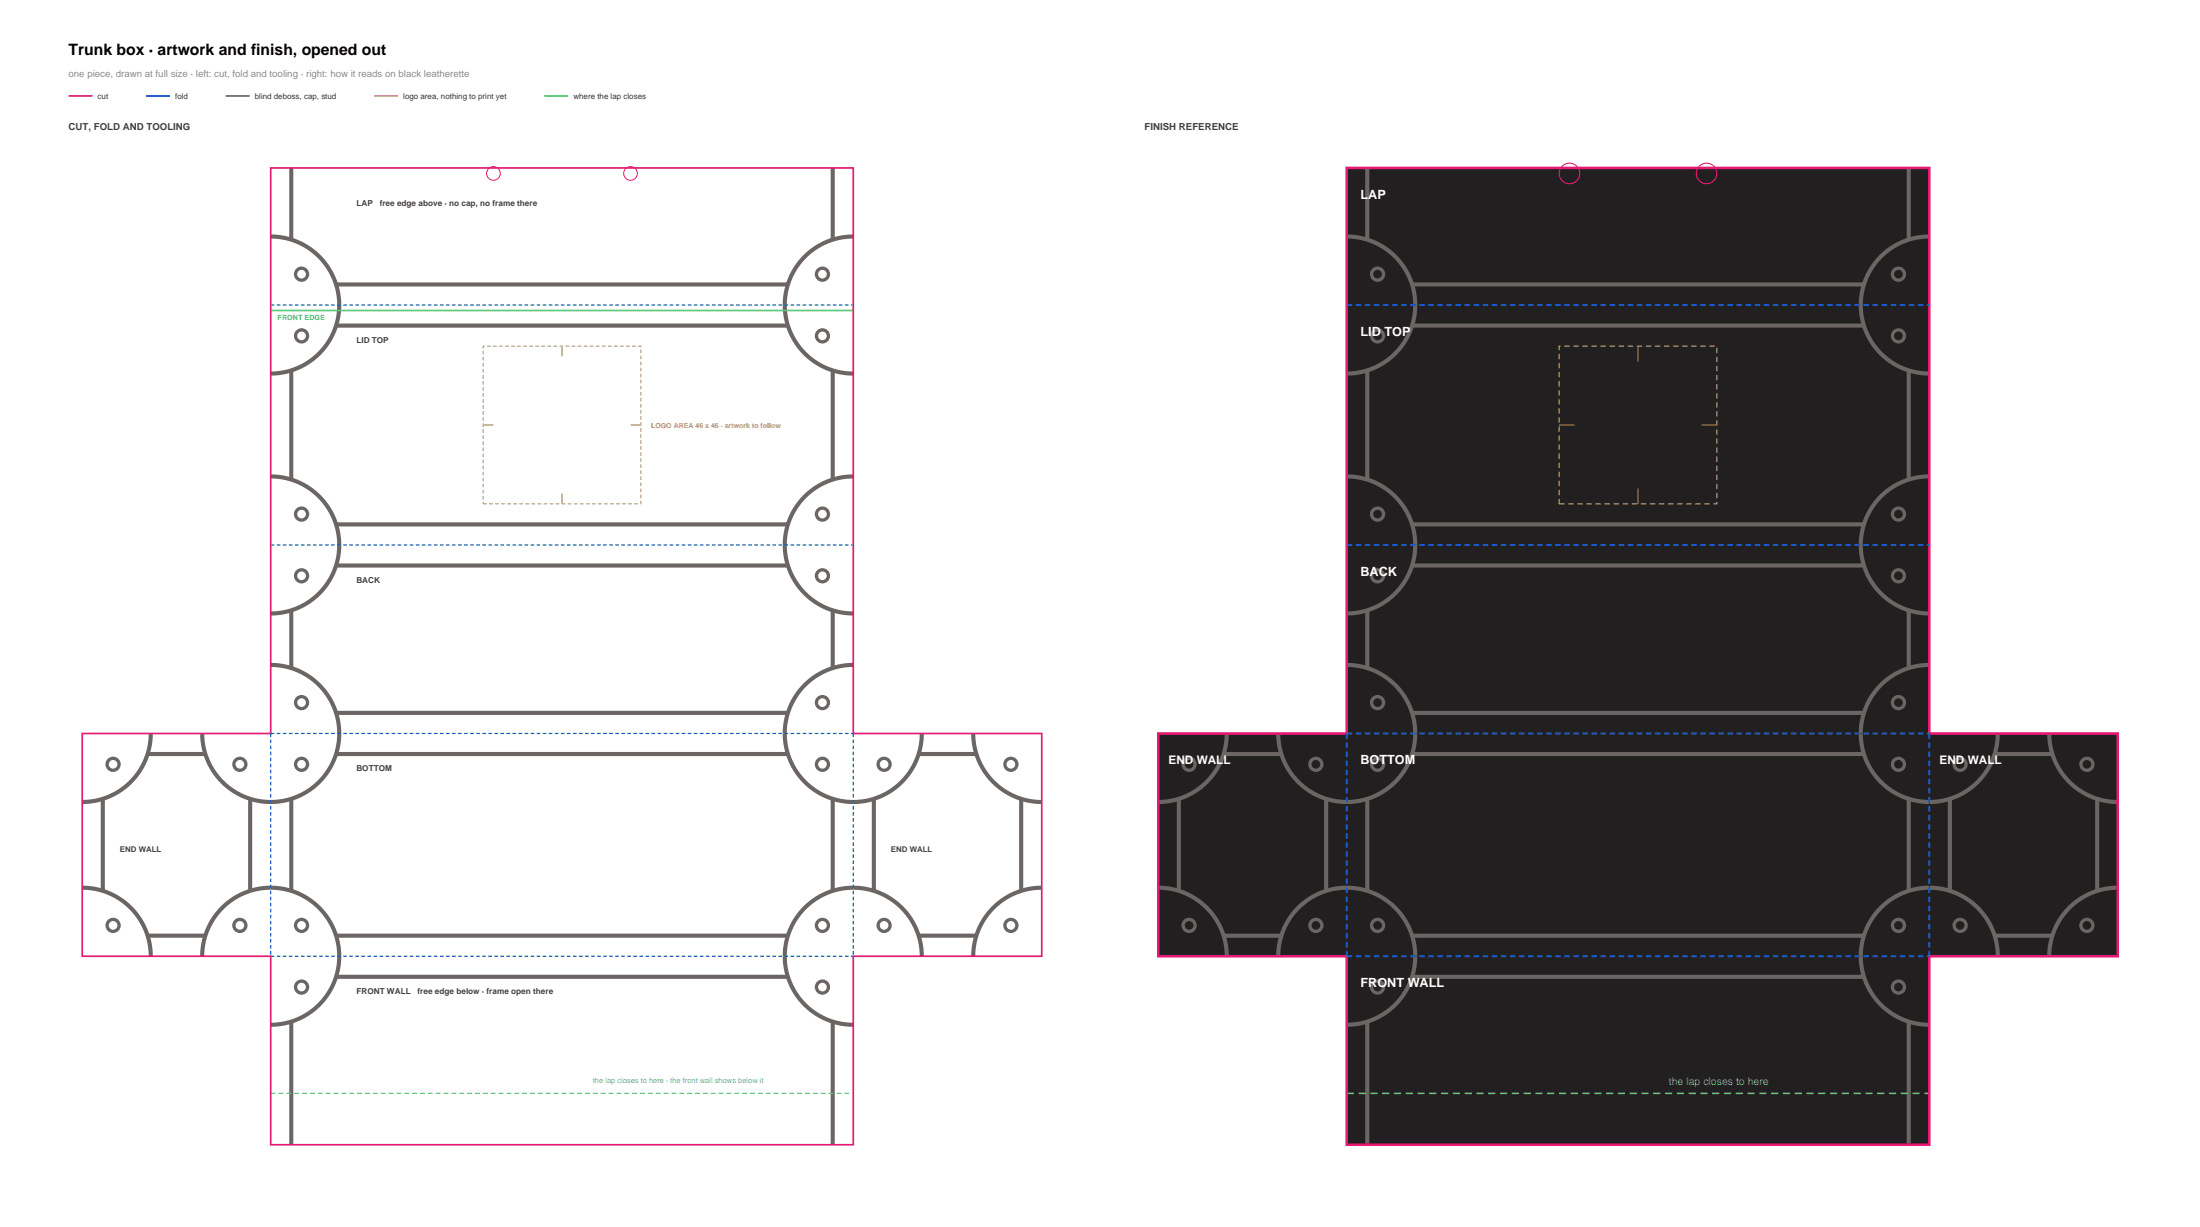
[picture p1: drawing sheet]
<svg xmlns="http://www.w3.org/2000/svg" width="642mm" height="358mm" viewBox="0 0 642 358" stroke-linecap="round" stroke-linejoin="round" font-family="sans-serif">
<path d="M20 28h7M79 49h170v165h55v65h-55v55h-170v-55h-55v-65h55z" fill="none" stroke="#e61a73" stroke-width=".49"/>
<path d="M42.6 28h7" fill="none" stroke="#1a59cc" stroke-width=".49"/>
<path d="M65.9 28h7" fill="none" stroke="#6b6663" stroke-width=".49"/>
<path d="M109.2 28h7" fill="none" stroke="#c2994a" stroke-width=".49"/>
<path d="M158.8 28h7M79 90.6h170" fill="none" stroke="#59c773" stroke-width=".49"/>
<g fill="none" stroke="#6b6663" stroke-width="1.2" stroke-linecap="butt">
<path d="M85 49v20.9M243 49v20.9M79 69a20 20 0 0 1 20 20 20 20 0 0 1-20 20M249 69a20 20 0 0 0-20 20 20 20 0 0 0 20 20M98.1 83h131.8M98.1 95h131.8M85 108.1v31.8M243 108.1v31.8M79 139a20 20 0 0 1 20 20 20 20 0 0 1-20 20M249 139a20 20 0 0 0-20 20 20 20 0 0 0 20 20M98.1 153h131.8M85 178.1v16.8"/>
<path d="M98.1 165h131.8M243 178.1v16.8M79 194a20 20 0 0 1 20 20 20 20 0 0 1-20 20 20 20 0 0 1-20-20M249 194a20 20 0 0 0-20 20 20 20 0 0 0 20 20 20 20 0 0 0 20-20M44 214a20 20 0 0 1-20 20M98.1 208h131.8M284 214a20 20 0 0 0 20 20M30 233.1v26.8M43.1 220h16.8M73 233.1v26.8M85 233.1v26.8M98.1 220h131.8"/>
<path d="M243 233.1v26.8M255 233.1v26.8M268.1 220h16.8M298 233.1v26.8M24 259a20 20 0 0 1 20 20M304 259a20 20 0 0 0-20 20M43.1 273h16.8M59 279a20 20 0 0 1 20-20 20 20 0 0 1 20 20 20 20 0 0 1-20 20M98.1 273h131.8M268.1 273h16.8M269 279a20 20 0 0 0-20-20 20 20 0 0 0-20 20 20 20 0 0 0 20 20M85 298.1v35.9"/>
<path d="M98.1 285h131.8M243 298.1v35.9"/>
</g>
<g fill="none" stroke="#6b6663" stroke-width=".96" stroke-linecap="butt">
<circle cx="88" cy="80" r="1.75"/>
<circle cx="88" cy="98" r="1.75"/>
<circle cx="240" cy="98" r="1.75"/>
<circle cx="240" cy="80" r="1.75"/>
<circle cx="88" cy="150" r="1.75"/>
<circle cx="240" cy="150" r="1.75"/>
<circle cx="88" cy="168" r="1.75"/>
<circle cx="240" cy="168" r="1.75"/>
<circle cx="88" cy="205" r="1.75"/>
<circle cx="240" cy="205" r="1.75"/>
<circle cx="33" cy="223" r="1.75"/>
<circle cx="70" cy="223" r="1.75"/>
<circle cx="88" cy="223" r="1.75"/>
<circle cx="240" cy="223" r="1.75"/>
<circle cx="258" cy="223" r="1.75"/>
<circle cx="295" cy="223" r="1.75"/>
<circle cx="33" cy="270" r="1.75"/>
<circle cx="70" cy="270" r="1.75"/>
<circle cx="88" cy="270" r="1.75"/>
<circle cx="240" cy="270" r="1.75"/>
<circle cx="258" cy="270" r="1.75"/>
<circle cx="295" cy="270" r="1.75"/>
<circle cx="88" cy="288" r="1.75"/>
<circle cx="240" cy="288" r="1.75"/>
</g>
<path d="M141 101h46v46h-46z" fill="none" stroke="#c2994a" stroke-width=".29" stroke-dasharray="1.1 .7" stroke-linecap="butt"/>
<path d="M164 101v3M141 124h3M184 124h3M164 144v3" fill="none" stroke="#c2994a" stroke-width=".29"/>
<g fill="none" stroke="#e61a73" stroke-width=".29">
<circle cx="144" cy="50.6" r="2"/>
<circle cx="184" cy="50.6" r="2"/>
</g>
<path d="M79 319h170" fill="none" stroke="#59c773" stroke-width=".32" stroke-dasharray="1.4 .9" stroke-linecap="butt"/>
<path d="M79 89h170M79 159h170M79 214h170M79 214v65M249 214v65M79 279h170" fill="none" stroke="#1a59cc" stroke-width=".35" stroke-dasharray="1.1 .7" stroke-linecap="butt"/>
<path d="M338 214h55v65h-55z" fill="#211f1f"/>
<path d="M357.1 220h16.8M358 214a20 20 0 0 1-20 20M373 214a20 20 0 0 0 20 20M344 233.1v26.8M387 233.1v26.8M338 259a20 20 0 0 1 20 20M393 259a20 20 0 0 0-20 20M357.1 273h16.8" fill="none" stroke="#6b6663" stroke-width="1.2" stroke-linecap="butt"/>
<g fill="none" stroke="#6b6663" stroke-width=".96" stroke-linecap="butt">
<circle cx="347" cy="223" r="1.75"/>
<circle cx="384" cy="223" r="1.75"/>
<circle cx="347" cy="270" r="1.75"/>
<circle cx="384" cy="270" r="1.75"/>
</g>
<path d="M563 214h55v65h-55z" fill="#211f1f"/>
<path d="M582.1 220h16.8M583 214a20 20 0 0 1-20 20M598 214a20 20 0 0 0 20 20M569 233.1v26.8M612 233.1v26.8M563 259a20 20 0 0 1 20 20M618 259a20 20 0 0 0-20 20M582.1 273h16.8" fill="none" stroke="#6b6663" stroke-width="1.2" stroke-linecap="butt"/>
<g fill="none" stroke="#6b6663" stroke-width=".96" stroke-linecap="butt">
<circle cx="572" cy="223" r="1.75"/>
<circle cx="609" cy="223" r="1.75"/>
<circle cx="572" cy="270" r="1.75"/>
<circle cx="609" cy="270" r="1.75"/>
</g>
<path d="M393 49h170v40h-170z" fill="#211f1f"/>
<path d="M399 49v20.9M557 49v20.9M393 69a20 20 0 0 1 20 20M563 69a20 20 0 0 0-20 20M412.1 83h131.8" fill="none" stroke="#6b6663" stroke-width="1.2" stroke-linecap="butt"/>
<g fill="none" stroke="#6b6663" stroke-width=".96" stroke-linecap="butt">
<circle cx="402" cy="80" r="1.75"/>
<circle cx="554" cy="80" r="1.75"/>
</g>
<path d="M393 89h170v70h-170z" fill="#211f1f"/>
<path d="M412.1 95h131.8M413 89a20 20 0 0 1-20 20M543 89a20 20 0 0 0 20 20M399 108.1v31.8M557 108.1v31.8M393 139a20 20 0 0 1 20 20M563 139a20 20 0 0 0-20 20M412.1 153h131.8" fill="none" stroke="#6b6663" stroke-width="1.2" stroke-linecap="butt"/>
<g fill="none" stroke="#6b6663" stroke-width=".96" stroke-linecap="butt">
<circle cx="402" cy="98" r="1.75"/>
<circle cx="554" cy="98" r="1.75"/>
<circle cx="402" cy="150" r="1.75"/>
<circle cx="554" cy="150" r="1.75"/>
</g>
<path d="M393 159h170v55h-170z" fill="#211f1f"/>
<path d="M413 159a20 20 0 0 1-20 20M543 159a20 20 0 0 0 20 20M399 178.1v16.8M412.1 165h131.8M557 178.1v16.8M393 194a20 20 0 0 1 20 20M563 194a20 20 0 0 0-20 20M412.1 208h131.8" fill="none" stroke="#6b6663" stroke-width="1.2" stroke-linecap="butt"/>
<g fill="none" stroke="#6b6663" stroke-width=".96" stroke-linecap="butt">
<circle cx="402" cy="168" r="1.75"/>
<circle cx="554" cy="168" r="1.75"/>
<circle cx="402" cy="205" r="1.75"/>
<circle cx="554" cy="205" r="1.75"/>
</g>
<path d="M393 214h170v65h-170z" fill="#211f1f"/>
<path d="M412.1 220h131.8M413 214a20 20 0 0 1-20 20M543 214a20 20 0 0 0 20 20M399 233.1v26.8M557 233.1v26.8M393 259a20 20 0 0 1 20 20M563 259a20 20 0 0 0-20 20M412.1 273h131.8" fill="none" stroke="#6b6663" stroke-width="1.2" stroke-linecap="butt"/>
<g fill="none" stroke="#6b6663" stroke-width=".96" stroke-linecap="butt">
<circle cx="402" cy="223" r="1.75"/>
<circle cx="554" cy="223" r="1.75"/>
<circle cx="402" cy="270" r="1.75"/>
<circle cx="554" cy="270" r="1.75"/>
</g>
<path d="M393 279h170v55h-170z" fill="#211f1f"/>
<path d="M413 279a20 20 0 0 1-20 20M543 279a20 20 0 0 0 20 20M399 298.1v35.9M412.1 285h131.8M557 298.1v35.9" fill="none" stroke="#6b6663" stroke-width="1.2" stroke-linecap="butt"/>
<g fill="none" stroke="#6b6663" stroke-width=".96" stroke-linecap="butt">
<circle cx="402" cy="288" r="1.75"/>
<circle cx="554" cy="288" r="1.75"/>
</g>
<path d="M455 101h46v46h-46z" fill="none" stroke="#c2994a" stroke-width=".37" stroke-dasharray="1.6 1.1" stroke-linecap="butt"/>
<path d="M478 101v4.5M455 124h4.5M496.5 124h4.5M478 142.5v4.5" fill="none" stroke="#c2994a" stroke-width=".29"/>
<g fill="none" stroke="#e61a73" stroke-width=".32">
<circle cx="458" cy="50.6" r="3"/>
<circle cx="498" cy="50.6" r="3"/>
</g>
<path d="M393 319h170" fill="none" stroke="#59c773" stroke-width=".48" stroke-dasharray="2.1 1.3" stroke-linecap="butt"/>
<path d="M393 49h170v165h55v65h-55v55h-170v-55h-55v-65h55z" fill="none" stroke="#e61a73" stroke-width=".74" stroke-linecap="butt"/>
<path d="M393 89h170M393 159h170M393 214h170M393 214v65M563 214v65M393 279h170" fill="none" stroke="#1a59cc" stroke-width=".58" stroke-dasharray="1.6 1.1" stroke-linecap="butt"/>
<g font-size="4.6">
<text x="20" y="16">Trunk box · artwork and finish, opened out</text>
<text x="24" y="28">Trunk box · artwork, opened out</text>
</g>
<g font-size="3.7" fill="#fff">
<text x="397" y="58">LAP</text>
<text x="397" y="98">LID TOP</text>
<text x="397" y="168">BACK</text>
<text x="397" y="223">BOTTOM</text>
<text x="397" y="288">FRONT WALL</text>
</g>
<g font-size="3.4" fill="#fff">
<text x="341" y="223">END WALL</text>
<text x="566" y="223">END WALL</text>
</g>
<text font-size="3.1" fill="#59c773" x="487" y="316.5">the lap closes to here</text>
<text font-size="2.8" fill="#8c8c8c" x="20" y="22.5">one piece, drawn at full size · left: cut, fold and tooling · right: how it reads on black leatherette</text>
<g font-size="2.8" fill="#404040">
<text x="20" y="38">CUT, FOLD AND TOOLING</text>
<text x="334" y="38">FINISH REFERENCE</text>
</g>
<g font-size="2.4" fill="#404040">
<text x="104" y="60">LAP</text>
<text x="110.8" y="60">free edge above · no cap, no frame there</text>
<text x="104" y="100">LID TOP</text>
<text x="104" y="170">BACK</text>
<text x="104" y="225">BOTTOM</text>
<text x="104" y="290">FRONT WALL</text>
<text x="121.9" y="290">free edge below · frame open there</text>
</g>
<g font-size="2.3" fill="#333">
<text x="28.5" y="28.8">cut</text>
<text x="51.1" y="28.8">fold</text>
<text x="74.4" y="28.8">blind deboss, cap, stud</text>
<text x="117.7" y="28.8">logo area, nothing to print yet</text>
<text x="167.3" y="28.8">where the lap closes</text>
<text x="32.5" y="38.8">cut</text>
<text x="55.1" y="38.8">fold</text>
</g>
<g font-size="2.3" fill="#404040">
<text x="35" y="248.5">END WALL</text>
<text x="260" y="248.5">END WALL</text>
</g>
<text font-size="2.2" fill="#59c773" x="173" y="316">the lap closes to here · the front wall shows below it</text>
<text font-size="2.1" fill="#59c773" x="81" y="93.4">FRONT EDGE</text>
<text font-size="2" fill="#c2994a" x="190" y="125">LOGO AREA 46 x 46 · artwork to follow</text>
</svg>
